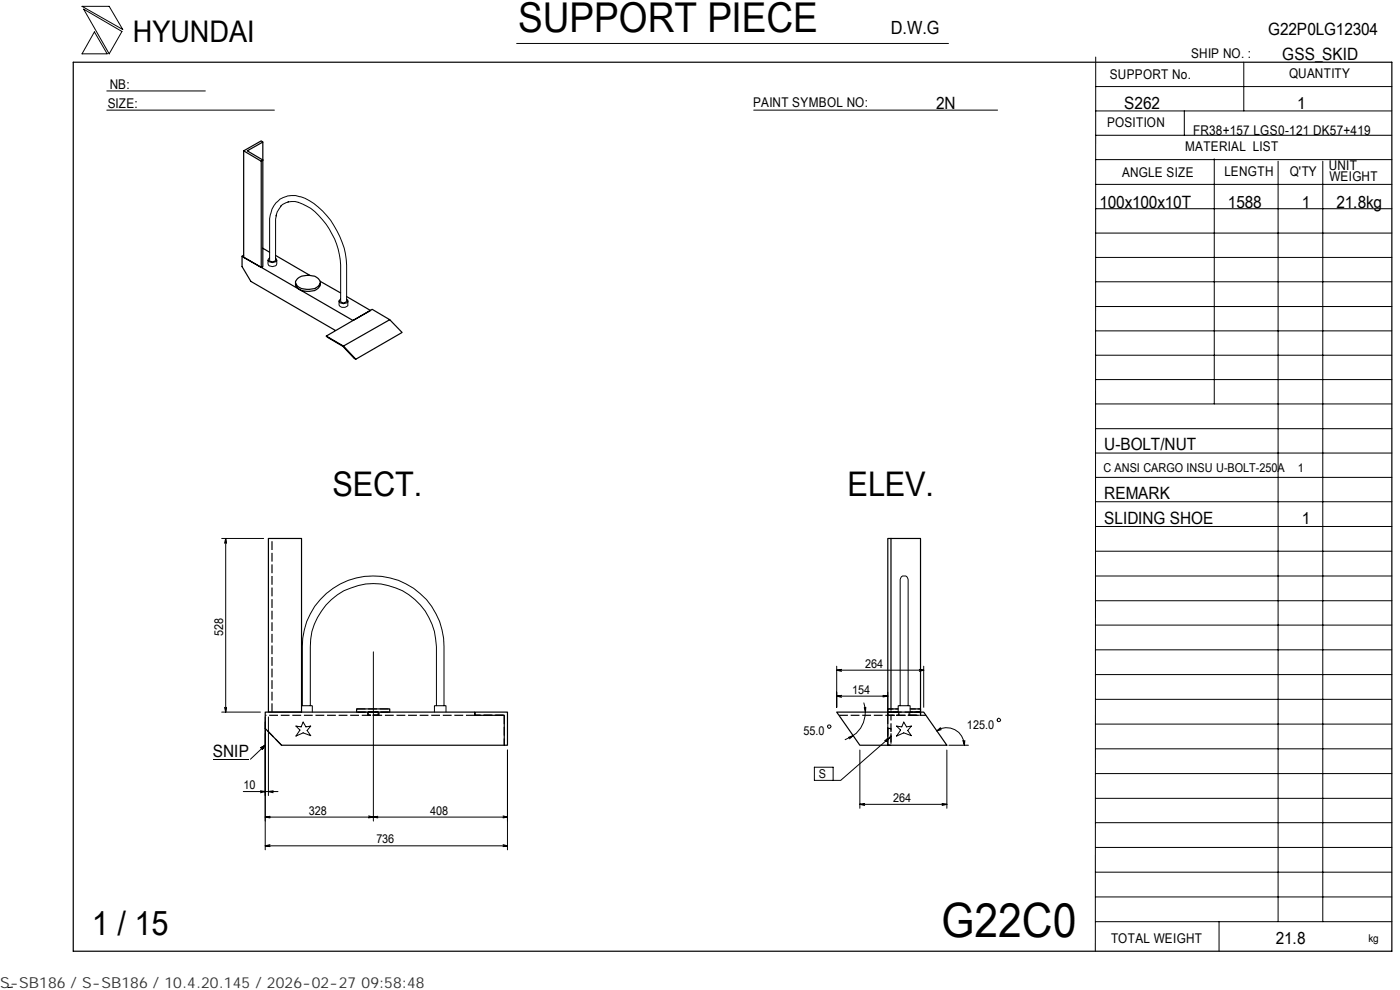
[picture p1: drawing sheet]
<svg xmlns="http://www.w3.org/2000/svg" width="297mm" height="210mm" viewBox="0 0 297 210" stroke-linecap="round" stroke-linejoin="round" font-family="sans-serif">
<g fill="none" stroke="#000" stroke-width=".25">
<path d="M15.5 13.2h279.8v188.6h-279.8zM51.7 32l3.7 2.2 .4-.3v-3.8l-.4-.2-3.7 2.1v22.6l3.7 2.1v-22.5M55.8 30.1l-3.3 1.9 3.3 1.9v22.6l-.4 .2M51.4 54.3l23.5 13.7 3.7-2.1-5.1-3M51.7 54.2l-.3 .1v2.2l1.8 3.2 18 10.4M55.8 52.7l1.4 .8M58.5 54.2l7.2 4.2M63.1 59.1a3.9 3.9 0 0 1 4.4 0 1.06 1.06 0 0 1 .4 1 1.06 1.06 0 0 1-.7 .8 4 4 0 0 1-4.1-.2 .97 .97 0 0 1 0-1.6zM68 59.7l4.3 2.4M62.7 60a1.73 1.73 0 0 0 1.8 1.7l1.2 .1a2.43 2.43 0 0 0 2.3-1.3v-.5M69.2 71.3l3.7 2.1 9.8-5.6 2.6 2.7-9.8 5.7-2.6-2.8M82.7 67.8l-3.7-2.2-9.8 5.7 3.6 2.2 2.3 2.5 .4 .2"/>
<path d="M56.9 114.2h7.1v36.8h-7.1zM189 114.2h6.3v36.2M75.7 151v-.6h7v.6M100.7 151h-44.4v3.5l3.4 3.6h47.3M100.7 151h7v7.1h-.7v-6.4h-6.3zM177.5 151h18.5l4.9 7.1h-18.5zM188.3 150.4v-36.2h.7v36.2M190.5 150.4h-2.2v.6M193.1 150.4h2.2v.6"/>
</g>
<g fill="none" stroke="#000" stroke-width=".21">
<path d="M17.4 1.3h5.8l2.8 5zM17.7 1.9l8.2 4.8-2.7 4.7zM20 6.8l2.7 4.6h-5.3zM22.7 19.3h20.9M109.6 9.2h91.6M232.5 18.4h62.8M232.5 12.1l-.1 189.7M263.9 13.2v10.3M22.7 23.4h35.5M159.9 23.4h51.7M232.5 39.1h62.8M232.5 33.9h62.8"/>
<path d="M232.5 28.7h62.8M232.5 23.5h62.8M251.3 23.5v5.2M257.6 33.7v52M271.2 34.2v161.3M280.6 34.2v161.3M56.9 55.2v.8a1.03 1.03 0 0 0 .9 .5 1.03 1.03 0 0 0 .9-.5v-.8M57.2 54.8l-.3 .4a1.11 1.11 0 0 0 1.8 0l-.2-.4M59.7 43.7l-.9 1.2-.2 .9M61.1 42.8a4.8 4.8 0 0 1 3.9 .9 15.5 15.5 0 0 1 7 10.4l.3 2.1v7.6a.69 .69 0 0 0 .6 .5 .69 .69 0 0 0 .6-.5v-7.6a17.3 17.3 0 0 0-8.8-14.1 5.1 5.1 0 0 0-5.9 .7 5.5 5.5 0 0 0-1.6 4.7v7.7a.76 .76 0 0 0 1.3 0v-8.7l.1-.9M61.2 42.8l-1.2 .5-.5 .5M232.5 59.8h62.8"/>
<path d="M232.5 54.6h62.8M232.5 49.4h62.8M232.5 44.3h62.8M71.9 63.8v.9a1.11 1.11 0 0 0 1.9 0v-.9M72.3 63.5l-.4 .3a1.19 1.19 0 0 0 1.9 .3v-.4l-.3-.2M232.5 75.3h62.8M232.5 70.2h62.8M232.5 65h62.8M232.5 96.1h62.8M232.5 90.9h62.8M232.5 85.7h62.8M232.5 80.5h62.8"/>
<path d="M47 114.2h8.9M47.9 114.2l-.3 1M47.9 114.2l.2 1M47.9 114.2v36.8M232.5 101.3h62.8M232.5 116.9h62.8M232.5 111.7h62.8M232.5 106.4h62.8M79.2 138.3v35.8M232.5 137.8h62.8M232.5 132.6h62.8M232.5 122.2h62.8"/>
<path d="M232.5 127.4h62.8M47 151h8.3M47.6 150l.3 1M48.1 150l-.2 1M55.3 158.6l1-.5-.6 .8zM56.3 152.1v28.1M56.3 158.1l-3.2 2.9M56.9 152.1v16.6M62.8 154l1.1 .2 .4-1 .6 1 1-.2-.7 .9 .7 1.1-1.6-.6-1.5 .7 .8-1.3zM64 149.7h2.3v1.3M64.1 149.7v-12.6a15 15 0 0 1 15.1-14.9 15 15 0 0 1 15 14.9v12.6M65.8 149.7v-12.6a13.4 13.4 0 0 1 13.4-13.3 13.4 13.4 0 0 1 13.4 13.3v12.6"/>
<path d="M92.2 151v-1.3h2.4v1.3M107.7 159.1v21.1M175.6 153.8h.6l.1 .3-.4 .4-.3-.2zM177.5 141.3v8.7M177.5 147.6l1 .3M177.5 147.6h10.8M177.5 142.1l1 .3M177.5 142.1h18.5M178.5 147.5l-1 .1M178.5 142l-1 .1M180 156.4l1-.4-.8 .7M182.4 159.1v12.3"/>
<path d="M183.3 149.1a6.1 6.1 0 0 1-4 7.8M183.7 150l-.1 1-.2-.9M187.3 147.5l1 .1M187.8 157l1.2-.8-1 1.1zM188.3 146.8v10.2l-.1-.3M188.3 147.6l-1 .2M189 156.2l-10.6 9.3h-1.7M190.2 154l1.1 .2 .4-1 .6 1 1-.2-.7 .9 .7 1.1-1.6-.6-1.5 .7 .9-1.3zM190.5 151v-1.3h2.6v1.3M191 149.7v-26.8a.85 .85 0 0 1 .8-.7 .85 .85 0 0 1 .9 .7v26.8M195 142l1 .1M196 141.3v8.7"/>
<path d="M196 142.1l-1 .3M198.8 155a3.7 3.7 0 0 1 5.8 3.1M199.5 154.3l-.7 .7M199.7 154.8l-.9 .2M200.9 159.1v12.3M201.3 158.1h4.1M204.3 157l.3 1.1M204.7 157l-.1 1.1M211.6 152.5l.3-.2 .4 .4-.2 .3h-.5zM232.5 158.8h62.8M232.5 153.6h62.8M232.5 148.3h62.8"/>
<path d="M232.5 143.1h62.8M45.1 161h7.6M51.6 167.9h7.4M55.3 167.7l1 .2-1 .2M56.3 179.4l1 .2M56.3 179.4h51.4M56.3 173.3l1 .2M57.3 179.1l-1 .3M57.3 173.1l-1 .2M58 167.7l-1.1 .2 1.1 .2M78.2 173l1 .3M79.2 173.3l.9 .2"/>
<path d="M79.2 173.3l-1 .2M80.1 173.1l-.9 .2M106.7 173l1 .3M106.7 179.1l1 .3M107.7 173.3h-51.4M107.7 173.3l-1 .2M107.7 179.4l-1 .2M172.8 162.7h3.9v2.8h-3.9zM182.4 170.6l1 .2M182.4 170.6h18.5M183.4 170.4l-1 .2M199.9 170.4l1 .2"/>
<path d="M200.9 170.6l-1 .2M232.5 179.7h62.8M232.5 174.5h62.8M232.5 169.3h62.8M232.5 164.1h62.8M232.5 195.5h62.8M232.5 190.2h62.8M232.5 185h62.8M258.6 195.5v6.3M2.7 209.4l-1 .1"/>
</g>
<g fill="none" stroke="#000" stroke-width=".25" stroke-dasharray="1.9 .6" stroke-linecap="butt">
<path d="M57.7 151v-36.8M59.7 158.1l-3.4-3.6M75.7 150.4h7M75.7 151h7M78 151h2.4v.7h-2.4v-.7M80.1 151l.1 .7h-2.1v-.7h2M82.7 151h-7M100.7 151.7h-44.4M100.7 151v.7h6.3M107 151.7h-6.3v-.7M107 151.7v6.4M178 151.7h18.5"/>
<path d="M188.3 151.7v6.4h.7v-6.4M188.3 154.5v3.6h.7v-3.6h-.7M188.3 151v.7h7v-.7h-7M193.1 151.7h2.2v-.7h-2.2"/>
</g>
<path d="M78.1 151h2.1M80.2 151.7h-2.1" fill="none" stroke="#000" stroke-width=".25" stroke-dasharray="1.2 .3" stroke-linecap="butt"/>
<path d="M78 151h2.4M80.4 151.7h-2.4" fill="none" stroke="#000" stroke-width=".25" stroke-dasharray="1.3 .4" stroke-linecap="butt"/>
<path d="M188.3 151v-.6M188.3 151.7h.7M189 150.4v.6M190.6 151v.7M190.7 151.7v-.7M192.8 151.7v-.7M193 151v.7M195.3 150.4v.6" fill="none" stroke="#000" stroke-width=".25" stroke-dasharray=".3 .1" stroke-linecap="butt"/>
<path d="M188.3 150.4h2.2M188.3 151h2.2M190.5 151h-2.2M193.1 150.4h2.2M193.1 151h2.2M195.3 151h-2.2" fill="none" stroke="#000" stroke-width=".25" stroke-dasharray="1.2 .4" stroke-linecap="butt"/>
<path d="M190.5 151h-2.2v.7" fill="none" stroke="#000" stroke-width=".25" stroke-dasharray="1.6 .5" stroke-linecap="butt"/>
<path d="M189 151.7h1.5" fill="none" stroke="#000" stroke-width=".25" stroke-dasharray=".8 .3" stroke-linecap="butt"/>
<path d="M55.4 158.2h.9v.7h-.9z" fill="#000"/>
<text font-size="10" x="199.7" y="198.6">G22C0</text>
<text font-size="8.7" x="109.9" y="6.9">SUPPORT PIECE</text>
<g font-size="7.2">
<text x="70.5" y="105.2">SECT.</text>
<text x="179.8" y="105.2">ELEV.</text>
<text x="19.5" y="198.3">1 / 15</text>
</g>
<text font-size="6.3" x="28.2" y="8.9">HYUNDAI</text>
<text font-size="3.9" x="189" y="7.3">D.W.G</text>
<g font-size="3.6">
<text x="269.1" y="7.5">G22P0LG12304</text>
<text x="272" y="12.7">GSS_SKID</text>
<text x="198.6" y="23.1">2N</text>
<text x="238.5" y="23.1">S262</text>
<text x="275.2" y="23.1">1</text>
<text x="233.3" y="44.1">100x100x10T</text>
<text x="260.5" y="44.1">1588</text>
<text x="276.2" y="44.1">1</text>
<text x="283.5" y="44.1">21.8kg</text>
<text x="234.3" y="95.4">U-BOLT/NUT</text>
<text x="234.3" y="105.9">REMARK</text>
<text x="234.3" y="111.2">SLIDING SHOE</text>
<text x="276.2" y="111.2">1</text>
<text x="45.1" y="160.6">SNIP</text>
<text x="270.7" y="200.2">21.8</text>
</g>
<text font-size="3.2" fill="#323232" x="0" y="209.6">S-SB186 / S-SB186 / 10.4.20.145 / 2026-02-27 09:58:48</text>
<g font-size="2.8">
<text x="235.5" y="16.7">SUPPORT No.</text>
<text x="252.7" y="12.3">SHIP NO. :</text>
<text x="273.5" y="16.5">QUANTITY</text>
<text x="22.9" y="22.9">SIZE:</text>
<text x="23.3" y="18.8">NB:</text>
<text x="159.8" y="22.6">PAINT SYMBOL NO:</text>
<text x="234.9" y="27">POSITION</text>
<text x="253.2" y="28.5">FR38+157 LGS0-121 DK57+419</text>
<text x="251.5" y="32">MATERIAL LIST</text>
<text x="238.1" y="37.5">ANGLE SIZE</text>
<text x="259.8" y="37.4">LENGTH</text>
<text x="273.6" y="37.4">Q'TY</text>
<text x="281.9" y="36.1">UNIT</text>
<text x="282" y="38.4">WEIGHT</text>
<text x="235.7" y="200">TOTAL WEIGHT</text>
</g>
<g font-size="2.6">
<text x="234.1" y="100.2">C ANSI CARGO INSU U-BOLT-250A</text>
<text x="275.3" y="100.2">1</text>
<text x="47.3" y="134.9" transform="rotate(-90 47.3 134.9)">528</text>
<text x="183.6" y="141.6">264</text>
<text x="180.8" y="147.2">154</text>
<text x="170.4" y="156">55.0</text>
<text x="205.1" y="154.6">125.0</text>
<text x="51.6" y="167.4">10</text>
<text x="173.7" y="165.1">S</text>
<text x="65.5" y="172.8">328</text>
<text x="91.3" y="172.8">408</text>
<text x="189.5" y="170.1">264</text>
<text x="79.8" y="178.9">736</text>
</g>
<text font-size="2.3" x="290.3" y="199.9">kg</text>
</svg>
